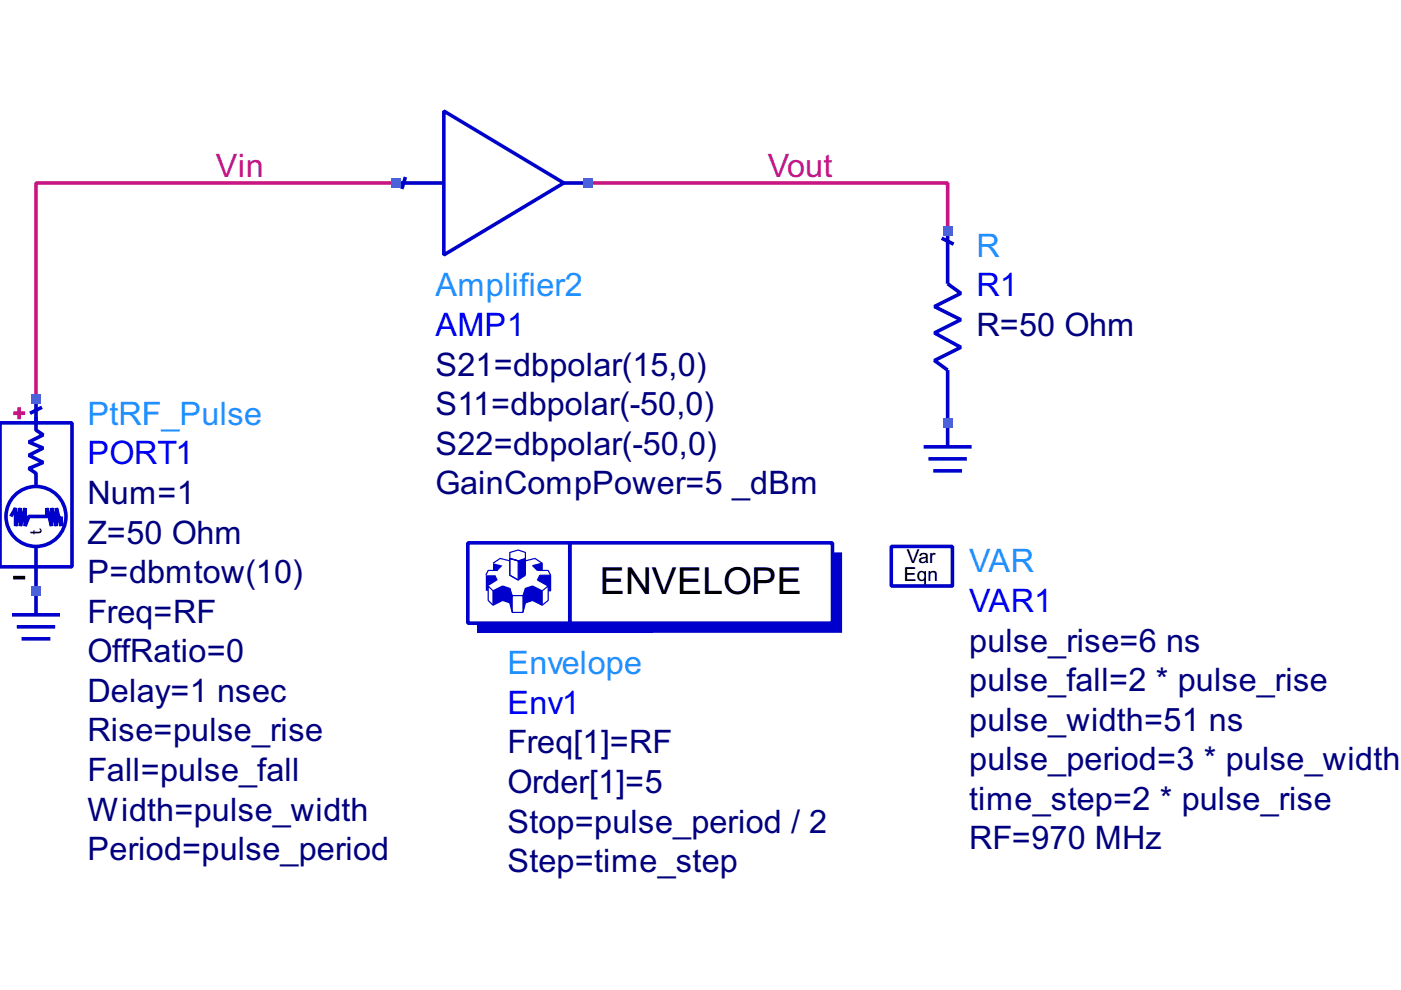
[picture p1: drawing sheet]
<svg xmlns="http://www.w3.org/2000/svg" width="297mm" height="210mm" viewBox="0 0 297 210" stroke-linecap="round" stroke-linejoin="round" font-family="sans-serif">
<path d="M83.9 38.8h-76.3v45.8M124.6 38.8h76.3v10.2" fill="none" stroke="#c71585" stroke-width=".76" stroke-linecap="butt"/>
<path d="M189 115.9h12.9v8.4h-12.9z" fill="none" stroke="#0000cd" stroke-width=".76" stroke-linecap="butt"/>
<path d="M189.2 124.3h12.7v-8.2h.3v8.4h-13z" fill="#0000cd"/>
<path d="M99.2 115.1h21.6v17h-21.6zM120.8 115.1h55.7v17h-55.7z" fill="none" stroke="#0000cd" stroke-width=".76" stroke-linecap="butt"/>
<g fill="none" stroke="#0000cd" stroke-width=".25">
<path d="M108.1 117.1l1.8-.5 1.5 .5v1.3l-1.5 .5-1.8-.5zM108.1 118.4v3.6l1.8 1 1.5-1v-3.6M108.1 118.9l-2-.5-1.6 1M111.4 118.9l2-.5 1.6 1M104.5 125.3l2.1-1v3l-2.1 1zM104.5 125.3l-1-1v3l1 1M105.5 120.9h-2l-.5 1.1M106.6 124.3l1.5 .5v3l-1.5-.5M108.1 127.8l.5 2M108.1 124.8l.5 1.5M108.6 129.8h2.3M108.6 126.3v3.5"/>
<path d="M108.6 126.3h2.3M110.9 126.3v3.5M111.4 127.8l-.5 2M111.4 124.8l-.5 1.5M112.9 124.3l2.1 1v3l-2.1-1zM112.9 124.3l-1.5 .5v3l1.5-.5M115 120.9v-1.5l-2.1 .5 1 1h2.3l.5 1.1M115 125.3l1.2-1v3l-1.2 1M116.7 122v3.3h-.5M116.7 122h-2.3l-.5 1 2.3 1.3"/>
</g>
<g fill="#0000cd">
<path d="M138.4 132.1h38.1v-15h2v17.1h-40.1z"/>
<path d="M101.2 132.1h37.2v2.1h-37.2z"/>
<path d="M109.9 118.9l1.5-.5v3.6l-1.5 1z"/>
</g>
<path d="M108.1 118.4l1.8 .5v4.1l-1.8-1zM108.1 118.4l1.8 .5" fill="none" stroke="#0000cd" stroke-width=".25"/>
<g fill="#0000cd">
<path d="M111.4 124.8v3l-.5 2v-3.5z"/>
<path d="M104.5 125.3l2.1-1v3l-2.1 1z"/>
<path d="M111.4 124.8l1.5-.5v3l-1.5 .5z"/>
<path d="M112.9 124.3l2.1 1v3l-2.1-1z"/>
<path d="M114.4 122h2.3v3.3h-.5v-1l-2.3-1.3z"/>
<path d="M112.9 119.9l2.1-.5v1.5h-1.1z"/>
<path d="M106.6 124.3l1.5 .5 .5 1.5v3.5l-.5-2-1.5-.5z"/>
<path d="M104.5 119.4l2.1 .5-1.1 1h-1z"/>
<path d="M103 122h2l.5 1-2 1.3v1h-.5z"/>
</g>
<path d="M7.2 112.4v.9M8.4 112.1a.45 .45 0 0 1 .2 .8l-2.1 .1M8.7 112.6l-.4 .3h-1.8" fill="none" stroke="#000" stroke-width=".21"/>
<path d="M2.8 122.5h2.5" fill="none" stroke="#000" stroke-width=".76" stroke-linecap="butt"/>
<g fill="none" stroke="#0000cd" stroke-width=".76" stroke-linecap="butt">
<path d="M83.9 38.8h10.2M86 37.5l-.8 2.6M94.1 23.5l25.4 15.3-25.4 15.3zM119.5 38.8h5.1M199.6 50.5l2.6 1.3M200.9 49v11.2l2.8 2-5.6 2.8 5.6 2.8-5.6 2.8 5.6 3-5.6 2.8 2.8 2.1v16.2M0 89.7h15.3v30.5h-15.3zM7.6 88.4v2.8l1.6 1-3.1 1.5 3.1 1.3-3.1 1.5 3.1 1.6-3.1 1.2 1.5 1v2.8M7.6 84.6v5.1M8.9 86.4l-2.5 1.2M195.8 94.7h10.2M196.8 97.3h8.2"/>
<path d="M197.9 99.8h6.1M2.3 109.5l1-1.8v3.8l1-3.8v3.8l1-3.8v3.8l.8-2h3.8v-1.8l1 3.8v-3.8l1.1 3.8v-3.8l1 3.8v-2M7.6 115.9v14.5M2.5 130.4h10.2M3.6 132.9h8.1M4.6 135.4h6.1"/>
<circle cx="7.6" cy="109.5" r="6.4"/>
</g>
<path d="M2.8 87.6h2.5M4.1 86.4v2.5" fill="none" stroke="#ff4500" stroke-width=".76" stroke-linecap="butt"/>
<g fill="#4169e1">
<path d="M6.6 124.3h2v2h-2z"/>
<path d="M6.6 83.6h2v2h-2z"/>
<path d="M82.9 37.8h2v2h-2z"/>
<path d="M123.6 37.8h2v2h-2z"/>
<path d="M199.9 88.6h2v2.1h-2z"/>
<path d="M199.9 48h2v2h-2z"/>
</g>
<text font-size="7.9" x="127.2" y="126">ENVELOPE</text>
<g font-size="6.9" fill="#c71585">
<text x="45.8" y="37.4">Vin</text>
<text x="162.8" y="37.4">Vout</text>
</g>
<g font-size="6.9" fill="#1e90ff">
<text x="207" y="54.5">R</text>
<text x="92.3" y="62.9">Amplifier2</text>
<text x="18.6" y="90.1">PtRF_Pulse</text>
<text x="205.5" y="121.4">VAR</text>
<text x="107.6" y="143">Envelope</text>
</g>
<g font-size="6.9" fill="#00f">
<text x="207" y="62.9">R1</text>
<text x="92.3" y="71.2">AMP1</text>
<text x="18.6" y="98.5">PORT1</text>
<text x="205.5" y="129.7">VAR1</text>
<text x="107.6" y="151.4">Env1</text>
</g>
<g font-size="6.9" fill="#000080">
<text x="207" y="71.2">R=50 Ohm</text>
<text x="92.3" y="79.6">S21=dbpolar(15,0)</text>
<text x="92.3" y="88">S11=dbpolar(-50,0)</text>
<text x="92.3" y="96.4">S22=dbpolar(-50,0)</text>
<text x="18.6" y="106.9">Num=1</text>
<text x="92.3" y="104.8">GainCompPower=5 _dBm</text>
<text x="18.6" y="115.2">Z=50 Ohm</text>
<text x="18.6" y="123.6">P=dbmtow(10)</text>
<text x="18.6" y="132">Freq=RF</text>
<text x="18.6" y="140.4">OffRatio=0</text>
<text x="205.5" y="138.1">pulse_rise=6 ns</text>
<text x="18.6" y="148.8">Delay=1 nsec</text>
<text x="205.5" y="146.5">pulse_fall=2 * pulse_rise</text>
<text x="205.5" y="154.9">pulse_width=51 ns</text>
<text x="18.6" y="157.2">Rise=pulse_rise</text>
<text x="107.6" y="159.8">Freq[1]=RF</text>
<text x="18.6" y="165.6">Fall=pulse_fall</text>
<text x="205.5" y="163.3">pulse_period=3 * pulse_width</text>
<text x="18.6" y="174">Width=pulse_width</text>
<text x="107.6" y="168.1">Order[1]=5</text>
<text x="205.5" y="171.7">time_step=2 * pulse_rise</text>
<text x="107.6" y="176.5">Stop=pulse_period / 2</text>
<text x="18.6" y="182.4">Period=pulse_period</text>
<text x="107.6" y="184.9">Step=time_step</text>
<text x="205.5" y="180.1">RF=970 MHz</text>
</g>
<g font-size="4.1">
<text x="192.3" y="119.4">Var</text>
<text x="191.6" y="123.2">Eqn</text>
</g>
</svg>
